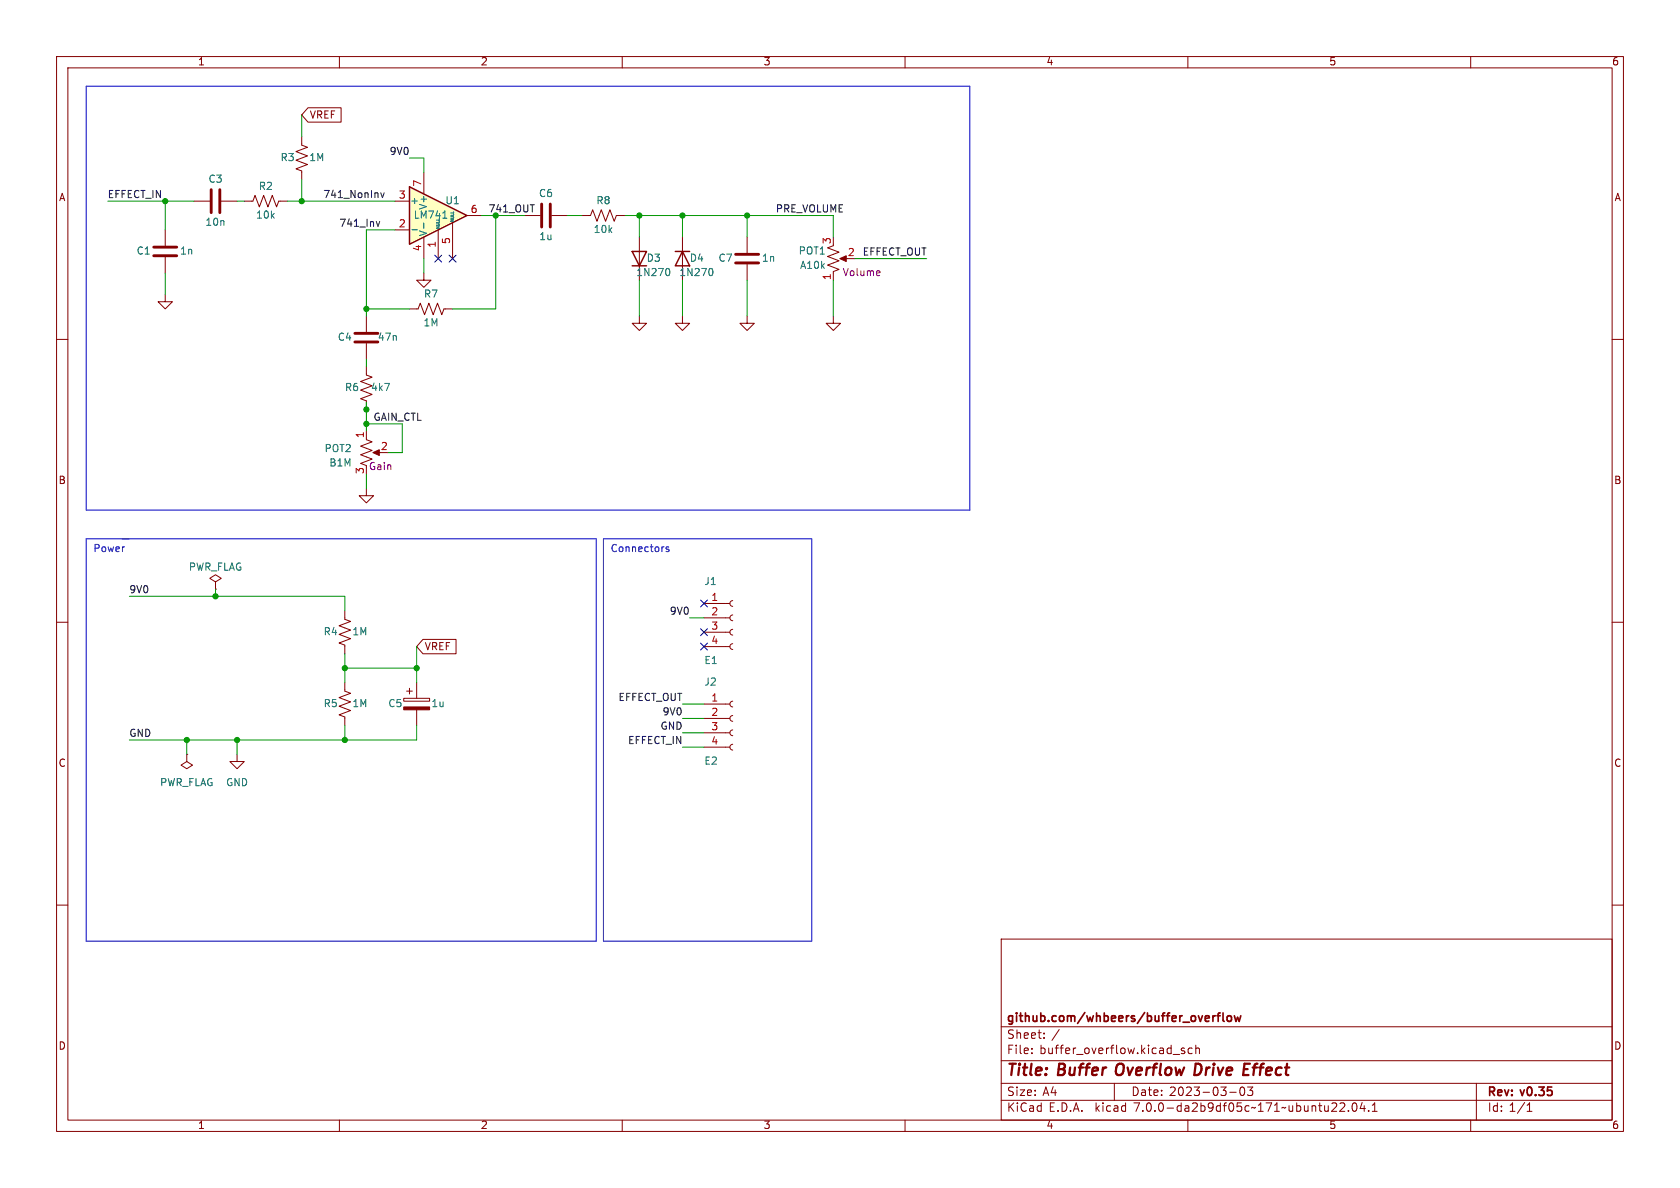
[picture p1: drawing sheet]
<svg xmlns="http://www.w3.org/2000/svg" width="297mm" height="210mm" viewBox="0 0 297 210" stroke-linecap="round" stroke-linejoin="round" font-family="sans-serif">
<g fill="none" stroke="#840000" stroke-width=".18">
<path d="M10 10h277v190h-277zM12 12h273v186h-273zM60 10v2M110 10v2M160 10v2M210 10v2M260 10v2M34.3 35.6h2.8M39.1 35.6h2.8M92.7 38.1h2.8M97.5 38.1h2.8M102.9 38.1h1.5l.4-1 .7 2 .8-2 .8 2 .7-2 .8 2 .4-1h1.5"/>
<path d="M10 60h2M113 55.9v1.3h1.3l-1.3 1.2-1.2-1.2h1.2M113 41.9v7.6M120.6 41.9v7.6M285 60h2M10 110h2M61 108v1.5l1 .4-2.1 .7 2.1 .8-2.1 .7 2.1 .8-2.1 .8 1.1 .3v1.6M285 110h2M10 160h2M285 160h2M177 166h108v32h-108zM60 198v2"/>
<path d="M110 198v2M160 198v2M177 194.5h108M177 191.5h108M177 187.5h108M177 181.5h108M182.4 186.1v.2M182.4 185.3v.2M184.6 183.4v.2M184.6 182.6v.2M197 191.5v3M207.4 186.4h1.1"/>
<path d="M209.4 185.3h-.4l-.2 .2 .1 .2 .5 .1v.4h-.6M210 198v2M210.8 185.3h-.5l-.3 .2v.5l.2 .2h.6M211.4 185.4l.2-.1h.4v1M211.4 184.8v1.5M217.4 193.1h1.1M219.4 192.2h.1a.81 .81 0 0 1 .6 .6 .81 .81 0 0 1-.3 .8l-.1 .1a.81 .81 0 0 1-.6-.7 .81 .81 0 0 1 .3-.8zM220.5 192.2h1l-.5 .5 .4 .2v.6l-.2 .2h-.4l-.3-.2M236.9 195.1l.6-.1 .2 .1v.3l-.9 1.1h.9M238.4 196.3v.2M239.2 195h.2a.81 .81 0 0 1 .6 .6 .81 .81 0 0 1-.3 .8l-.2 .1a.81 .81 0 0 1-.6-.7 .81 .81 0 0 1 .3-.8zM240.8 194.9l-.3 1.1h.9"/>
<path d="M241.2 195.5v1M242 196.3v.2M242.6 196.5h.9M242.6 195.4l.4-.4v1.5M260 198v2M261 191.5v6.5M270 196.5h.8M270 195.4l.4-.4v1.5"/>
</g>
<path d="M197.3 188.7v1.1M211.9 188h-.5l-.3 2 .8-.1M219.8 190h.9M219.9 189h.7M220 188h1" fill="none" stroke="#840000" stroke-width=".4"/>
<path d="M215.1 179.6h.6M215.7 179.1l-.3 .2v1.3M216.2 179.1v1.2l.2 .3M217.1 179.6h.3l.3 .2v.5l-.3 .3-.3-.1-.2-.2v-.5zM218.2 179.6l.3 1 .3-.8 .3 .8 .3-1" fill="none" stroke="#840000" stroke-width=".3"/>
<path d="M37.3 33.5v4.1M38.9 33.5v4.1M95.8 36.1v4M97.3 36.1v4" fill="none" stroke="#840000" stroke-width=".51"/>
<path d="M111.8 44.5h2.5l-1.3 2.5zM111.8 47h2.5M119.4 44.5h2.5M120.6 44.5l1.3 2.5h-2.5z" fill="none" stroke="#840000" stroke-width=".25"/>
<path d="M118.1 47.5a.79 .79 0 0 1 0 1.2M125.7 47.5a.79 .79 0 0 1 0 1.2" fill="none" stroke="#006464" stroke-width=".18"/>
<path d="M72.4 33l10.1 5.1-10.1 5.1z" fill="#ffffc2"/>
<path d="M72.4 33l10.1 5.1-10.1 5.1z" fill="none" stroke="#840000" stroke-width=".25"/>
<g fill="none" stroke="#840000" stroke-width=".18">
<path d="M54.5 19h5.8v2.6h-5.8l-1.2-1.3zM43.2 35.6h1.5l.4-1.1 .7 2.1 .8-2.1 .8 2.1 .7-2.1 .8 2.1 .4-1h1.5M53.3 24.1v1.6l1.1 .3-2.1 .8 2.1 .8-2.1 .7 2.1 .8-2.1 .7 1 .4v1.6M69.8 35.6h2.6M74.9 30.5v3.8M80 39.4v6.3M82.5 38.1h2.6M29.2 52.1v1.2h1.3l-1.3 1.3-1.3-1.3h1.3M29.2 40.6v2.8M29.2 45.5v2.8M64.8 55.9v2.8M69.8 40.6h2.6"/>
<path d="M72.4 54.6h1.5l.4-1 .8 2 .7-2 .8 2 .7-2 .8 2 .4-1h1.5M74.9 48.3v1.2h1.3l-1.3 1.3-1.2-1.3h1.2M74.9 41.9v3.8M77.5 40.6v5.1M120.6 55.9v1.3h1.3l-1.3 1.2-1.2-1.2h1.2M132.1 55.9v1.3h1.2l-1.2 1.2-1.3-1.2h1.3M132.1 41.9v2.8M132.1 46.7v2.8M147.3 43.4l-1 .4 2 .8-2 .7 2 .8-2 .8 2 .7-1 .4v1.5M147.3 55.9v1.3h1.3l-1.3 1.2-1.3-1.2h1.3M148.8 45.7h1.1M64.8 64.8v1.5l1 .4-2 .7 2 .8-2 .8 2 .7-2 .8 1 .4v1.5"/>
<path d="M64.8 77.7l1 .4-2 .8 2 .7-2 .8 2 .8-2 .7 1 .4M64.8 60.7v2.8M64.8 76.2v1.3M64.8 86.4v1.2h1.2l-1.2 1.3-1.3-1.3h1.3M66.3 80h1M38.1 102.9l1-.7-1-.6-1 .6 1 .7v1.2M38.1 104.1h.1M74.8 113h5.8v2.6h-5.8l-1.1-1.3zM124.5 114.3h4.5M124.5 111.8h4.5M124.5 109.2h4.5M124.5 106.7h4.5"/>
<path d="M129.5 113.8l-.3 .1-.2 .4 .2 .4 .3 .1M129.5 111.3l-.3 .1-.2 .3 .2 .4 .3 .2M129.5 108.7l-.3 .1-.2 .4 .2 .4 .3 .1M129.5 106.2l-.3 .1-.2 .4 .2 .3 .3 .2M33 133.4v1.2l1 .7-1 .6-1-.6 1-.7M33 133.4h.1M41.9 133.4v1.2h1.3l-1.3 1.3-1.3-1.3h1.3M61 120.7v1.5l1 .4-2.1 .7 2.1 .8-2.1 .7 2.1 .8-2.1 .8 1.1 .3v1.6M71.4 123.4h4.5v.6h-4.5zM71.9 122.2h1M72.4 121.7v1M73.7 120.7v2.7"/>
<path d="M73.7 125.5v2.8M124.5 132.1h4.5M124.5 129.5h4.5M124.5 127h4.5M124.5 124.5h4.5M129.5 131.6l-.3 .1-.2 .4 .2 .3 .3 .2M129.5 129l-.3 .2-.2 .3 .2 .4 .3 .1M129.5 126.5l-.3 .1-.2 .4 .2 .4 .3 .1M129.5 124l-.3 .1-.2 .3 .2 .4 .3 .2"/>
</g>
<path d="M74.9 39.4v1M77.1 39.9h.5M77.1 39.6h.5M78.3 38.6h.7M79.7 38.8h.5l-.5 .3h.5M79.7 38.6h.4M79.7 38.3h.4M79.7 38.1h.5M79.7 37.6h.5M72.8 40.6h1M77.1 40.1h.6l-.6 .3h.6" fill="none" stroke="#006464" stroke-width=".18"/>
<path d="M27.2 43.7h4M27.2 45.2h4M62.7 58.9h4.1M130 45h4.1M130 46.5h4.1M62.7 60.5h4.1" fill="none" stroke="#840000" stroke-width=".51"/>
<g fill="#840000" stroke="#840000" stroke-width=".18">
<path d="M71.4 125h4.5v.5h-4.5z"/>
<path d="M65.9 80l1.2-.5v1z"/>
<path d="M148.5 45.7l1.1-.5v1z"/>
</g>
<path d="M155.4 47.9l.2 .3-.6 .1M155.5 48.7h-.1" fill="none" stroke="#840084" stroke-width=".18"/>
<path d="M66.5 39.2l.3 .8 .3-.8M67.3 34.1l.3 .8 .3-.8" fill="none" stroke="#0f0f0f" stroke-width=".18"/>
<path d="M15.2 15.2h156.2v75h-156.2zM15.2 95.3h90.2v71.1h-90.2zM106.7 95.3h36.8v71.1h-36.8zM118.2 96.7h-.3l-.2 .1 .1 .2 .4 .2v.3h-.5" fill="none" stroke="#0000c2" stroke-width=".18"/>
<g fill="none" stroke="#009600" stroke-width=".18">
<path d="M19 35.6h15.3M29.2 35.6v5M41.9 35.6h1.3M50.8 35.6h19M53.3 20.3v3.8M53.3 31.8v3.8M72.4 27.9h2.5v2.6M85.1 38.1h7.6M87.6 38.1v16.5h-7.6M100.3 38.1h2.6M110.5 38.1h36.8v3.8M113 38.1v3.8"/>
<path d="M120.6 38.1v3.8M132.1 38.1v3.8M29.2 48.3v3.8M64.8 54.6h7.6M69.8 40.6h-5v15.3M74.9 45.7v2.6M113 49.5v6.4M120.6 49.5v6.4M132.1 49.5v6.4M147.3 49.5v6.4M151.1 45.7h12.7M64.8 63.5v1.3"/>
<path d="M64.8 71.1v5.1M64.8 74.9h6.3v5.1h-2.5M64.8 83.8v2.6M22.9 105.4h38.1v2.6M38.1 104.1v1.3M61 115.6v5.1M61 118.1h12.7M73.7 114.3v6.4M121.9 109.2h2.6M33 130.8v2.6M41.9 130.8v2.6M61 128.3v2.5"/>
<path d="M73.7 128.3v2.5h-50.8M120.6 129.5h3.9M120.6 132.1h3.9M120.6 124.5h3.9M120.6 127h3.9"/>
</g>
<path d="M76.9 45.1l1.2 1.2M78.1 45.1l-1.2 1.2M79.4 45.1l1.2 1.2M80.6 45.1l-1.2 1.2M123.9 106.1l1.2 1.2M123.9 113.7l1.2 1.2M123.9 111.2l1.2 1.2M125.1 106.1l-1.2 1.2M125.1 113.7l-1.2 1.2M125.1 111.2l-1.2 1.2" fill="none" stroke="#000084" stroke-width=".18"/>
<g fill="#009600" stroke="#009600" stroke-width=".18">
<circle cx="64.8" cy="74.9" r=".46"/>
<circle cx="64.8" cy="72.4" r=".46"/>
<circle cx="29.2" cy="35.6" r=".46"/>
<circle cx="53.3" cy="35.6" r=".46"/>
<circle cx="64.8" cy="54.6" r=".46"/>
<circle cx="120.6" cy="38.1" r=".46"/>
<circle cx="113" cy="38.1" r=".46"/>
<circle cx="132.1" cy="38.1" r=".46"/>
<circle cx="61" cy="118.1" r=".46"/>
<circle cx="33" cy="130.8" r=".46"/>
<circle cx="38.1" cy="105.4" r=".46"/>
<circle cx="41.9" cy="130.8" r=".46"/>
<circle cx="61" cy="130.8" r=".46"/>
<circle cx="73.7" cy="118.1" r=".46"/>
</g>
<g font-size="2.8" fill="#840000">
<text x="178" y="190.8">Title:</text>
<text x="187.1" y="190.8">Buffer</text>
<text x="198" y="190.8">Overflow</text>
<text x="212.4" y="190.8">Drive</text>
<text x="221.7" y="190.8">Effect</text>
</g>
<g font-size="2.1" fill="#840000">
<text x="178" y="183.9">Sheet:</text>
<text x="178" y="181.1">github.com/whbeers/buffer_overflow</text>
<text x="185.9" y="183.9">/</text>
<text x="178" y="186.6">File:</text>
<text x="183.8" y="186.6">buffer_overflow.kicad_sch</text>
<text x="178" y="196.8">KiCad</text>
<text x="178" y="194">Size:</text>
<text x="184.3" y="194">A4</text>
<text x="185.4" y="196.8">E.D.A.</text>
<text x="193.7" y="196.8">kicad</text>
<text x="200" y="194">Date:</text>
<text x="200.6" y="196.8">7.0.0-da2b9df05c~171~ubuntu22.04.1</text>
<text x="206.7" y="194">2023-03-03</text>
<text x="263" y="194.2">Rev:</text>
<text x="263" y="196.8">Id: 1/1</text>
<text x="269" y="194.2">v0.35</text>
</g>
<g font-size="1.8" fill="#840000">
<text x="35" y="11.8">1</text>
<text x="85" y="11.8">2</text>
<text x="135" y="11.8">3</text>
<text x="185" y="11.8">4</text>
<text x="235" y="11.8">5</text>
<text x="285" y="11.8">6</text>
<text x="54.8" y="21.2">VREF</text>
<text x="10.4" y="35.8">A</text>
<text x="285.4" y="35.8">A</text>
<text x="10.3" y="85.8">B</text>
<text x="285.3" y="85.8">B</text>
<text x="75.1" y="115.2">VREF</text>
<text x="10.3" y="135.8">C</text>
<text x="285.3" y="135.8">C</text>
<text x="10.3" y="185.8">D</text>
<text x="285.3" y="185.8">D</text>
<text x="35" y="199.8">1</text>
<text x="85" y="199.8">2</text>
<text x="135" y="199.8">3</text>
<text x="185" y="199.8">4</text>
<text x="235" y="199.8">5</text>
<text x="285" y="199.8">6</text>
</g>
<g font-size="1.8" fill="#006464">
<text x="49.5" y="28.8">R3</text>
<text x="54.6" y="28.8">1M</text>
<text x="36.8" y="32.6">C3</text>
<text x="45.7" y="33.8">R2</text>
<text x="95.2" y="35.1">C6</text>
<text x="36.3" y="40.2">10n</text>
<text x="45.2" y="38.9">10k</text>
<text x="72.5" y="36.4">+</text>
<text x="73.1" y="38.9">LM741</text>
<text x="75.8" y="41.8" transform="rotate(-90 75.8 41.8)">V-</text>
<text x="75.8" y="37.2" transform="rotate(-90 75.8 37.2)">V+</text>
<text x="78.7" y="36.4">U1</text>
<text x="104.9" y="41.5">10k</text>
<text x="105.4" y="36.4">R8</text>
<text x="24.1" y="45.3">C1</text>
<text x="31.8" y="45.3">1n</text>
<text x="95.3" y="42.7">1u</text>
<text x="114.3" y="46.5">D3</text>
<text x="121.9" y="46.5">D4</text>
<text x="127" y="46.5">C7</text>
<text x="134.6" y="46.5">1n</text>
<text x="141.1" y="45.3">POT1</text>
<text x="141.4" y="47.8">A10k</text>
<text x="74.9" y="52.9">R7</text>
<text x="112.4" y="49.1">1N270</text>
<text x="120" y="49.1">1N270</text>
<text x="74.8" y="58">1M</text>
<text x="59.7" y="60.5">C4</text>
<text x="66.7" y="60.5">47n</text>
<text x="60.9" y="69.4">R6</text>
<text x="65.5" y="69.4">4k7</text>
<text x="57.3" y="80.2">POT2</text>
<text x="58.2" y="82.7">B1M</text>
<text x="33.3" y="101.2">PWR_FLAG</text>
<text x="124.5" y="103.7">J1</text>
<text x="57.2" y="112.6">R4</text>
<text x="62.2" y="112.6">1M</text>
<text x="124.5" y="117.7">E1</text>
<text x="57.2" y="125.3">R5</text>
<text x="62.2" y="125.3">1M</text>
<text x="68.6" y="125.3">C5</text>
<text x="76.2" y="125.3">1u</text>
<text x="124.5" y="121.5">J2</text>
<text x="124.5" y="135.4">E2</text>
<text x="28.2" y="139.3">PWR_FLAG</text>
<text x="39.9" y="139.3">GND</text>
</g>
<g font-size="1.8" fill="#0f0f0f">
<text x="68.8" y="27.6">9V0</text>
<text x="19" y="35.2">EFFECT_IN</text>
<text x="57.1" y="35.2">741_NonInv</text>
<text x="59.9" y="40.3">741_Inv</text>
<text x="137.2" y="37.8">PRE_VOLUME</text>
<text x="152.4" y="45.4">EFFECT_OUT</text>
<text x="66" y="74.6">GAIN_CTL</text>
<text x="22.9" y="105.1">9V0</text>
<text x="118.3" y="108.9">9V0</text>
<text x="109.2" y="124.1">EFFECT_OUT</text>
<text x="22.9" y="130.5">GND</text>
<text x="110.9" y="131.7">EFFECT_IN</text>
<text x="116.7" y="129.2">GND</text>
<text x="117" y="126.7">9V0</text>
</g>
<g font-size="1.8" fill="#a90000">
<text x="70.5" y="35.3">3</text>
<text x="74.7" y="33.1" transform="rotate(-90 74.7 33.1)">7</text>
<text x="70.5" y="40.4">2</text>
<text x="83.2" y="37.8">6</text>
<text x="74.7" y="44.5" transform="rotate(-90 74.7 44.5)">4</text>
<text x="77.2" y="43.8" transform="rotate(-90 77.2 43.8)">1</text>
<text x="79.8" y="43.2" transform="rotate(-90 79.8 43.2)">5</text>
<text x="147.1" y="43.2" transform="rotate(-90 147.1 43.2)">3</text>
<text x="149.8" y="45.5">2</text>
<text x="147.1" y="49.6" transform="rotate(-90 147.1 49.6)">1</text>
<text x="64.5" y="77.5" transform="rotate(-90 64.5 77.5)">1</text>
<text x="64.5" y="83.9" transform="rotate(-90 64.5 83.9)">3</text>
<text x="67.3" y="79.8">2</text>
<text x="125.7" y="106.4">1</text>
<text x="125.7" y="109">2</text>
<text x="125.7" y="111.5">3</text>
<text x="125.7" y="114">4</text>
<text x="125.7" y="124.2">1</text>
<text x="125.7" y="126.7">2</text>
<text x="125.7" y="129.3">3</text>
<text x="125.7" y="131.8">4</text>
</g>
<text font-size="1.8" fill="#009600" x="86.4" y="37.8">741_OUT</text>
<g font-size="1.8" fill="#840084">
<text x="148.9" y="49.1">Volume</text>
<text x="65.2" y="83.4">Gain</text>
</g>
<g font-size="1.8" fill="#0000c2">
<text x="16.5" y="97.8">Power</text>
<text x="107.9" y="97.8">Connectors</text>
</g>
<g font-size=".7" fill="#006464">
<text x="77.9" y="40.5" transform="rotate(-90 77.9 40.5)">NULL</text>
<text x="80.5" y="39.2" transform="rotate(-90 80.5 39.2)">NULL</text>
</g>
</svg>
